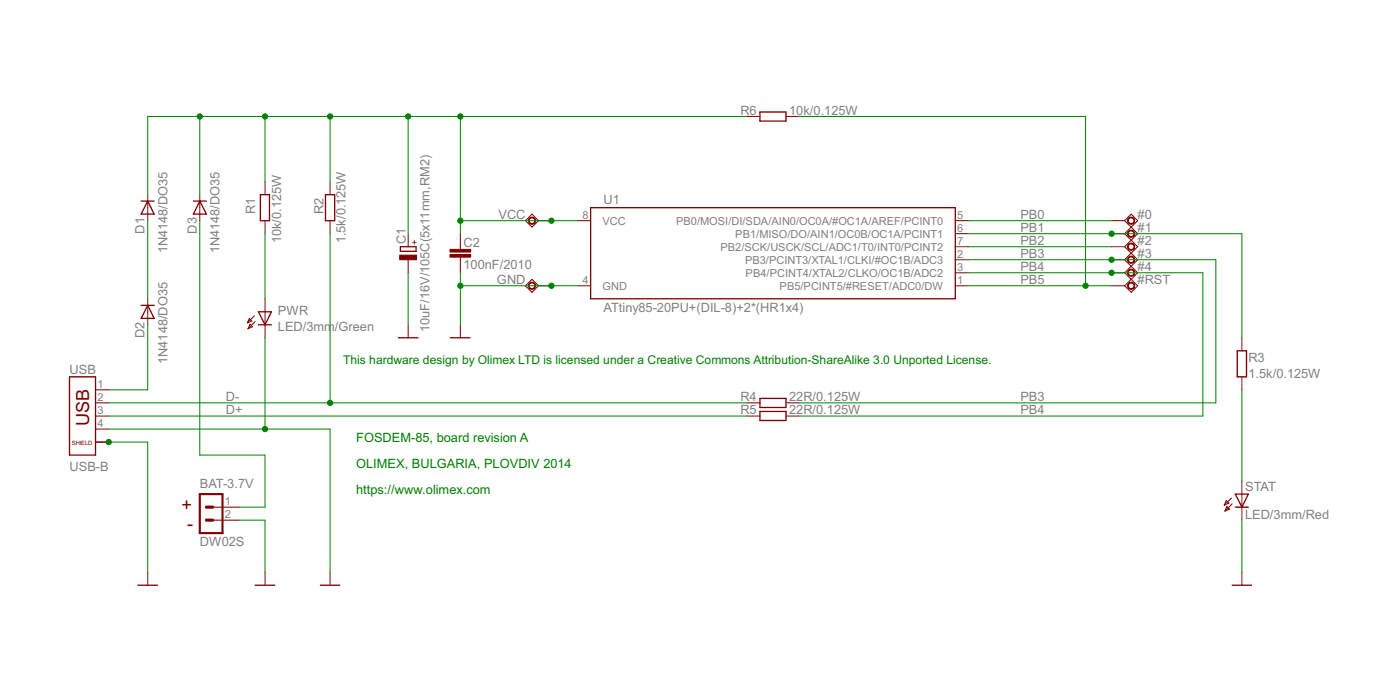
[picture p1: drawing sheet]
<svg xmlns="http://www.w3.org/2000/svg" width="180mm" height="90mm" viewBox="0 0 180 90" stroke-linecap="round" stroke-linejoin="round" font-family="sans-serif">
<g fill="none" stroke="#800000" stroke-width=".17">
<path d="M97.7 14.4h3.3v1.2h-3.3zM18.1 39.2h1.7M18.1 25.8h1.7M19 39.2l.8 1.7h-1.7zM19 25.8l.8 1.7h-1.7zM24.8 25.8h1.7M25.7 25.8l.8 1.7h-1.7zM33.5 25h1.1v3.4h-1.1zM41.8 25h1.2v3.4h-1.2zM51.5 31.7h2v.6h-2zM75.9 26.7h46.9v11.7h-46.9zM8.9 48.4h3.4v10.1h-3.4z"/>
<path d="M33.2 40.1h1.7l-.8 1.6zM33.2 41.7h1.7M51.2 43.4h2.5M57.9 43.4h2.5M97.7 51.2h3.3v1.2h-3.3zM97.7 52.9h3.3v1.1h-3.3zM159 45.1h1.2v3.3h-1.2zM17.7 75.2h2.5M32.8 75.2h2.5M41.2 75.2h2.5M158.3 75.2h2.5M158.7 63.5h1.7l-.8 1.7z"/>
<path d="M158.7 65.2h1.7"/>
</g>
<g fill="none" stroke="#800000" stroke-width=".13">
<path d="M96 15h1.7M101 15h1.7M19 25v3.4M19 38.4v3.3M25.7 25v3.4M34.1 23.3v1.7M34.1 28.4v1.6M34.1 38.4v5M42.4 23.3v1.7M42.4 28.4v1.6M52.5 30v1.7M52.5 33.4v1.7"/>
<path d="M59.2 30v2M59.2 33v2.1M67.5 28.4l.9-.9 .8 .9-.8 .8zM67.5 36.7l.9-.8 .8 .8-.8 .9zM69.2 36.7h1.7M69.2 28.4h1.7M74.2 36.7h1.7M74.2 28.4h1.7M122.8 36.7h1.6M122.8 33.4h1.6M122.8 35.1h1.6M122.8 28.4h1.6"/>
<path d="M122.8 31.7h1.6M122.8 30h1.6M142.9 36.7h1.6M142.9 33.4h1.6M142.9 35.1h1.6M142.9 28.4h1.6M142.9 31.7h1.6M142.9 30h1.6M144.5 28.4l.9-.9 .8 .9-1.7 1.6M144.5 28.4l1.7 1.6-1.7 1.7M144.5 30l1.7 1.7-1.7 1.7M144.5 31.7l1.7 1.7-1.7 1.7"/>
<path d="M144.5 33.4l1.7 1.7-1.7 1.6M144.5 35.1l1.7 1.6-.8 .9-.9-.9M12.3 51.8h1.7M12.3 53.5h1.7M12.3 50.1h1.7M12.3 55.1h1.7M12.3 56.8h1.7M32 40.9l.4 .4-.6 .2zM32.1 41.7l.3 .3-.5 .2zM32.7 40.6l-.9 .9M32.8 41.3l-.9 .9M52.5 41.7v1.7"/>
<path d="M59.2 41.7v1.7M96 51.8h1.7M96 53.5h1.7M101 51.8h1.7M101 53.5h1.7M159.6 43.4v1.7M159.6 48.4v1.7M19 73.5v1.7M27.3 65.2h3.4M27.3 66.8h3.4M34.1 73.5v1.7M42.4 73.5v1.7"/>
<path d="M157.6 64.3l.3 .4-.6 .2zM157.7 65.1l.3 .3-.6 .3zM158.3 64l-1 .9M158.3 64.7l-.9 1M159.6 61.8v5M159.6 73.5v1.7"/>
</g>
<g fill="#800000" stroke="#800000" stroke-width=".13">
<path d="M57.8 32.7h2.7v.3h-2.7z"/>
<path d="M57.8 32h2.7v.4h-2.7z"/>
<path d="M51.4 32.8h2.1v.6h-2.1z"/>
</g>
<g fill="#800000" stroke="#800000" stroke-width=".13">
<path d="M145.1 28a.46 .46 0 0 1 .7 .1 .46 .46 0 0 1-.3 .7 .46 .46 0 0 1-.6-.4h.1a.37 .37 0 0 1 .5-.4 .37 .37 0 0 1 .1 .6 .37 .37 0 0 1-.6-.1v-.1h-.1z" fill-rule="evenodd"/>
<path d="M145.1 29.7a.46 .46 0 0 1 .7 .1 .46 .46 0 0 1-.3 .7 .46 .46 0 0 1-.6-.5h.1a.37 .37 0 0 1 .5-.3 .37 .37 0 0 1 .1 .5 .37 .37 0 0 1-.6 0v-.2h-.1z" fill-rule="evenodd"/>
<path d="M145.1 31.3a.46 .46 0 0 1 .7 .2 .46 .46 0 0 1-.3 .6 .46 .46 0 0 1-.6-.4h.1a.37 .37 0 0 1 .5-.4 .37 .37 0 0 1 .1 .6 .37 .37 0 0 1-.6 0v-.2h-.1z" fill-rule="evenodd"/>
<path d="M145.1 33a.46 .46 0 0 1 .7 .2 .46 .46 0 0 1-.3 .6 .46 .46 0 0 1-.6-.4h.1a.37 .37 0 0 1 .5-.4 .37 .37 0 0 1 .1 .6 .37 .37 0 0 1-.6-.1v-.1h-.1z" fill-rule="evenodd"/>
<path d="M145.1 34.7a.46 .46 0 0 1 .7 .1 .46 .46 0 0 1-.3 .7 .46 .46 0 0 1-.6-.4h.1a.37 .37 0 0 1 .5-.4 .37 .37 0 0 1 .1 .6 .37 .37 0 0 1-.6-.1v-.1h-.1z" fill-rule="evenodd"/>
<path d="M145.1 36.4a.46 .46 0 0 1 .7 .1 .46 .46 0 0 1-.3 .7 .46 .46 0 0 1-.6-.5h.1a.37 .37 0 0 1 .5-.4 .37 .37 0 0 1 .1 .6 .37 .37 0 0 1-.6 0v-.2h-.1z" fill-rule="evenodd"/>
<path d="M68.1 28a.46 .46 0 0 1 .7 .1 .46 .46 0 0 1-.3 .7 .46 .46 0 0 1-.6-.4h.1a.37 .37 0 0 1 .5-.4 .37 .37 0 0 1 .1 .6 .37 .37 0 0 1-.6-.1v-.1h-.1z" fill-rule="evenodd"/>
<path d="M68.1 36.4a.46 .46 0 0 1 .7 .1 .46 .46 0 0 1-.3 .7 .46 .46 0 0 1-.6-.5h.1a.37 .37 0 0 1 .5-.4 .37 .37 0 0 1 .1 .6 .37 .37 0 0 1-.6 0v-.2h-.1z" fill-rule="evenodd"/>
</g>
<path d="M25.7 63.5h2.9v5h-2.9z" fill="none" stroke="#800000" stroke-width=".28"/>
<path d="M26.5 66.8h.8M26.5 65.2h.8" fill="none" stroke="#800000" stroke-width=".4"/>
<g fill="none" stroke="#008000" stroke-width=".13">
<path d="M25.7 15v10M34.1 15v8.3M42.4 15v8.3M52.5 15v15M59.2 15v15M96 15h-77v10M102.7 15h36.8v21.7M19 28.4v10M25.7 28.4v30.1h8.4v6.7h-3.4M34.1 30v8.4M42.4 30v21.8M52.5 35.1v6.6"/>
<path d="M59.2 35.1v6.6M59.2 36.7h15M59.2 28.4h15M124.4 30h35.2v13.4M124.4 36.7h18.5M124.4 33.4h31.9v18.4h-53.6M124.4 35.1h30.2v18.4h-51.9M124.4 28.4h18.5M124.4 31.7h18.5M14 55.1h28.4v18.4M14 56.8h5v16.7M14 51.8h82"/>
<path d="M14 53.5h82M19 41.7v8.4h-5M34.1 43.4v11.7M159.6 50.1v11.7M30.7 66.8h3.4v6.7M159.6 66.8v6.7"/>
</g>
<g fill="#008000" stroke="#008000" stroke-width=".13">
<circle cx="34.1" cy="55.1" r=".34"/>
<circle cx="59.2" cy="36.7" r=".34"/>
<circle cx="70.9" cy="36.7" r=".34"/>
<circle cx="14" cy="56.8" r=".34"/>
<circle cx="42.4" cy="51.8" r=".34"/>
<circle cx="142.9" cy="33.4" r=".34"/>
<circle cx="142.9" cy="35.1" r=".34"/>
<circle cx="139.5" cy="36.7" r=".34"/>
<circle cx="142.9" cy="30" r=".34"/>
<circle cx="70.9" cy="28.4" r=".34"/>
<circle cx="59.2" cy="28.4" r=".34"/>
<circle cx="42.4" cy="15" r=".34"/>
<circle cx="34.1" cy="15" r=".34"/>
<circle cx="52.5" cy="15" r=".34"/>
<circle cx="59.2" cy="15" r=".34"/>
<circle cx="25.7" cy="15" r=".34"/>
</g>
<g font-size="2.6" fill="#800000">
<text x="11.4" y="54.8" transform="rotate(-90 11.4 54.8)">USB</text>
<text x="24.8" y="65.6" transform="rotate(-90 24.8 65.6)">+</text>
<text x="24.1" y="68.1">-</text>
</g>
<g font-size="1.8" fill="#808080">
<text x="95.1" y="14.7">R6</text>
<text x="101.4" y="14.7">10k/0.125W</text>
<text x="32.8" y="27.5" transform="rotate(-90 32.8 27.5)">R1</text>
<text x="41.6" y="27.5" transform="rotate(-90 41.6 27.5)">R2</text>
<text x="64.1" y="28.2">VCC</text>
<text x="77.6" y="26.2">U1</text>
<text x="131.1" y="29.8">PB1</text>
<text x="131.1" y="28.1">PB0</text>
<text x="146.2" y="28.2">#0</text>
<text x="146.2" y="29.9">#1</text>
<text x="18.6" y="30" transform="rotate(-90 18.6 30)">D1</text>
<text x="21.5" y="32.5" transform="rotate(-90 21.5 32.5)">1N4148/DO35</text>
<text x="25.3" y="30" transform="rotate(-90 25.3 30)">D3</text>
<text x="28.2" y="32.5" transform="rotate(-90 28.2 32.5)">1N4148/DO35</text>
<text x="36.1" y="31.3" transform="rotate(-90 36.1 31.3)">10k/0.125W</text>
<text x="44.4" y="31.3" transform="rotate(-90 44.4 31.3)">1.5k/0.125W</text>
<text x="52.1" y="31.4" transform="rotate(-90 52.1 31.4)">C1</text>
<text x="59.6" y="34.5">100nF/2010</text>
<text x="59.6" y="31.7">C2</text>
<text x="131.1" y="33.1">PB3</text>
<text x="131.1" y="34.8">PB4</text>
<text x="131.1" y="31.5">PB2</text>
<text x="146.2" y="31.5">#2</text>
<text x="146.2" y="33.2">#3</text>
<text x="146.2" y="34.9">#4</text>
<text x="35.7" y="40.5">PWR</text>
<text x="63.9" y="36.6">GND</text>
<text x="77.6" y="40.1">ATtiny85-20PU+(DIL-8)+2*(HR1x4)</text>
<text x="131.1" y="36.5">PB5</text>
<text x="146.2" y="36.6">#RST</text>
<text x="18.6" y="43.4" transform="rotate(-90 18.6 43.4)">D2</text>
<text x="21.5" y="46.8" transform="rotate(-90 21.5 46.8)">1N4148/DO35</text>
<text x="35.7" y="42.5">LED/3mm/Green</text>
<text x="55.2" y="42.7" transform="rotate(-90 55.2 42.7)">10uF/16V/105C(5x11mm,RM2)</text>
<text x="160.4" y="46.5">R3</text>
<text x="8.9" y="48">USB</text>
<text x="29" y="51.5">D-</text>
<text x="29" y="53.2">D+</text>
<text x="95.1" y="51.5">R4</text>
<text x="95.1" y="53.2">R5</text>
<text x="101.4" y="51.5">22R/0.125W</text>
<text x="101.4" y="53.2">22R/0.125W</text>
<text x="131.1" y="51.5">PB3</text>
<text x="131.1" y="53.2">PB4</text>
<text x="160.4" y="48.6">1.5k/0.125W</text>
<text x="8.9" y="60.5">USB-B</text>
<text x="25.7" y="62.7">BAT-3.7V</text>
<text x="160" y="63.1">STAT</text>
<text x="25.7" y="70.2">DW02S</text>
<text x="160" y="66.8">LED/3mm/Red</text>
</g>
<g font-size="1.8" fill="#008000">
<text x="45.8" y="56.8">FOSDEM-85, board revision A</text>
<text x="45.8" y="63.5">https://www.olimex.com</text>
<text x="45.8" y="60.1">OLIMEX, BULGARIA, PLOVDIV 2014</text>
</g>
<text font-size="1.7" fill="#008000" x="44.1" y="46.8">This hardware design by Olimex LTD is licensed under a Creative Commons Attribution-ShareAlike 3.0 Unported License.</text>
<g font-size="1.6" fill="#808080">
<text x="74.9" y="28.1">8</text>
<text x="77.4" y="28.9">VCC</text>
<text x="86.9" y="28.9">PB0/MOSI/DI/SDA/AIN0/OC0A/#OC1A/AREF/PCINT0</text>
<text x="123" y="29.8">6</text>
<text x="123" y="28.1">5</text>
<text x="92.6" y="32.2">PB2/SCK/USCK/SCL/ADC1/T0/INT0/PCINT2</text>
<text x="94.5" y="30.5">PB1/MISO/DO/AIN1/OC0B/OC1A/PCINT1</text>
<text x="95.7" y="33.9">PB3/PCINT3/XTAL1/CLKI/#OC1B/ADC3</text>
<text x="95.8" y="35.5">PB4/PCINT4/XTAL2/CLKO/OC1B/ADC2</text>
<text x="123" y="33.1">2</text>
<text x="123" y="34.8">3</text>
<text x="123" y="31.5">7</text>
<text x="74.9" y="36.5">4</text>
<text x="77.4" y="37.2">GND</text>
<text x="100.2" y="37.2">PB5/PCINT5/#RESET/ADC0/DW</text>
<text x="123" y="36.5">1</text>
<text x="12.5" y="49.9">1</text>
<text x="12.5" y="51.5">2</text>
<text x="12.5" y="53.2">3</text>
<text x="12.5" y="54.9">4</text>
<text x="28.9" y="64.9">1</text>
<text x="28.9" y="66.6">2</text>
</g>
<text font-size="1.3" fill="#800000" x="53.7" y="31.4" transform="rotate(-90 53.7 31.4)">+</text>
<text font-size=".8" fill="#800000" x="9.2" y="57.2">SHIELD</text>
</svg>
